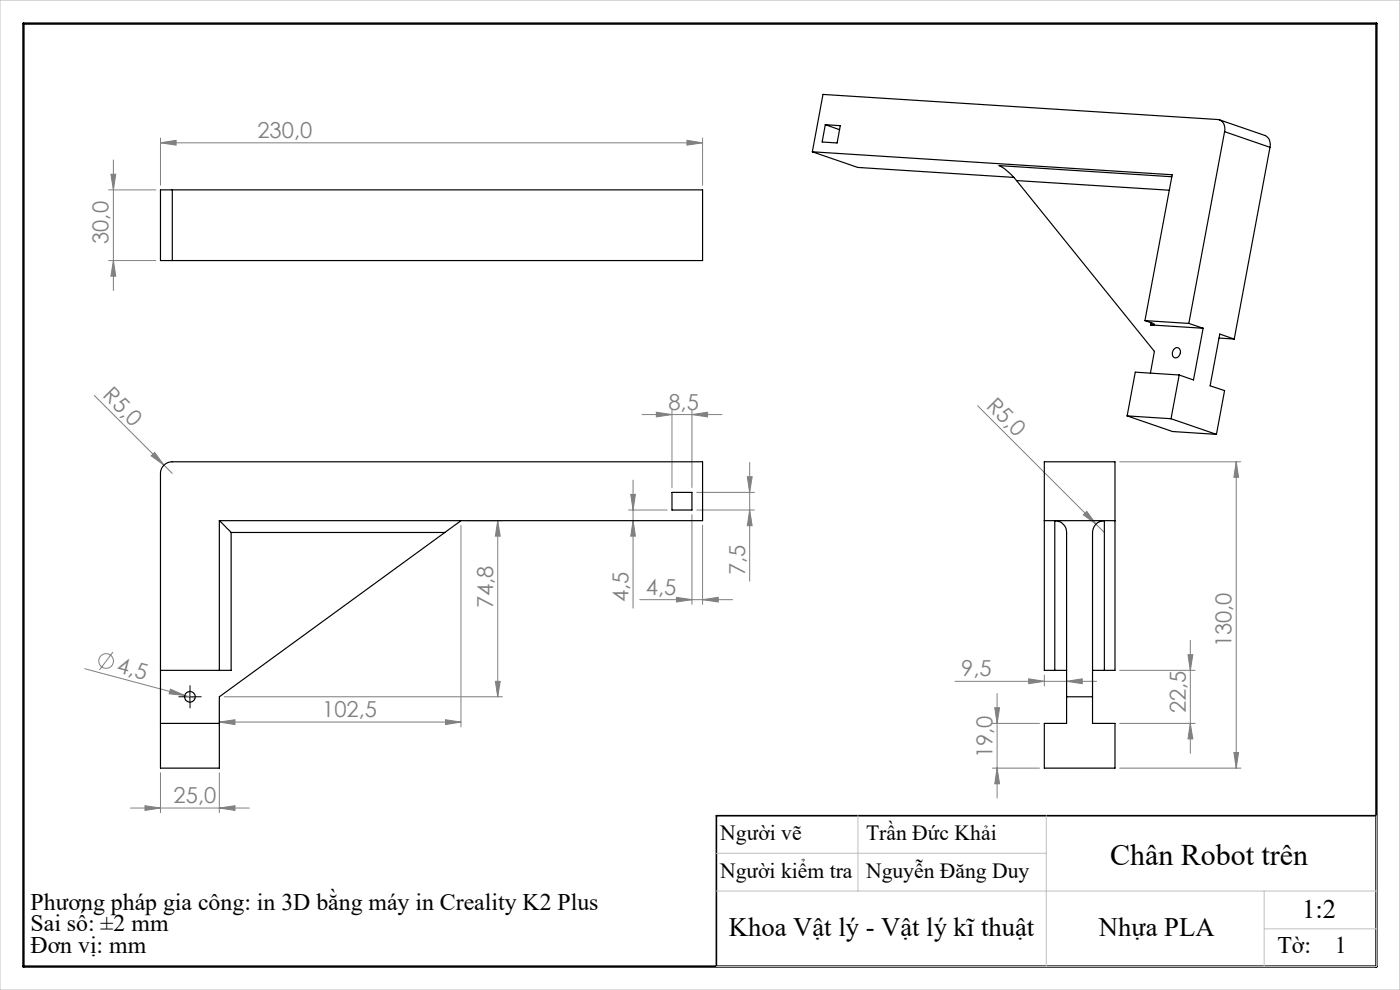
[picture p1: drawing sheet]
<svg xmlns="http://www.w3.org/2000/svg" width="297mm" height="210mm" viewBox="0 0 297 210" stroke-linecap="round" stroke-linejoin="round" font-family="sans-serif">
<g fill="none" stroke="#808080" stroke-width=".21">
<path d="M23.5 37h1.1l-.5 3.3zM24.1 33.9v27.7M34 30.3l3.4-.5v1zM34 29.3v10M34 30.3h115M145.7 29.8l3.3 .5-3.3 .5zM149 29.3v10M23 55.3h10.1M23 40.3h10.1M24.1 55.3l.5 3.3h-1.1zM20 83.9l16.5 16.5M32.1 96.7l.7-.7 2 2.7z"/>
<path d="M136.2 87.9h16.9M139.2 87.4l3.4 .5-3.4 .5zM142.6 87v16.4M146.8 87.9l3.3-.5v1zM146.8 87v16.4M159 98.1v25.2M207.4 86.1l25.1 25.1M237.5 98h25.7M262.3 98v64.9M262.3 98l.4 3.2h-.9zM97.8 111.4v42.8M98.8 110.4h7.8"/>
<path d="M105.6 110.4l.5 3.3h-1zM105.6 110.4v37.4M133.3 108.2h8.2M133.8 104.9h1l-.5 3.3zM134.3 110.4l.5 3.3h-1zM134.3 101.8v27.2M146.8 109.2v19M147.8 104.4h12.3M147.8 108.2h12.3M149 111.4v16.8M158.5 101.1h1.1l-.6 3.3zM159 108.2l.6 3.3h-1.1z"/>
<path d="M230.5 108.5l2 2.7-2.7-2zM232.5 111.2l1.8 1.8M24 138.3l-2.9 3.8M135.7 127.2h19.7M143.5 126.7l3.3 .5-3.3 .5zM149 127.2l3.4-.5v1zM252 138.9h1l-.5 3.3zM252.5 135.8v24M18 141.8l21.2 5.7M36.2 146.2l3 1.3-3.3-.3zM39.2 147.5l2.2 .6M46.5 153.2l3.3-.5v1z"/>
<path d="M46.5 148.8v5.4M46.5 153.2h51.3M47.6 147.8h59M94.5 152.7l3.3 .5-3.3 .5zM105.1 144.5h1l-.5 3.3zM202.6 144.5h30M210.5 153.4h10M211 150.1h1.1l-.6 3.3zM211.5 147.1v22.2M218.2 144l3.3 .5-3.3 .5zM221.5 143.2v2.3M226.3 144.5l3.3-.5v1z"/>
<path d="M237.5 153.4h16M237.5 142.2h16M252.5 153.4l.5 3.3h-1zM261.8 159.6h.9l-.4 3.3zM27.7 171.4h25.2M30.8 170.9l3.2 .5-3.2 .5zM34 163.9v8.5M46.5 171.4l3.3-.5v1zM46.5 163.9v8.5M210.5 162.9h10M211.5 162.9l.6 3.4h-1.1zM237.5 162.9h25.7"/>
<circle cx="22.5" cy="140.2" r="1.56"/>
</g>
<path d="M39.1 147.8h-1.2M40.3 146.5v-1.1M40.3 149v1.2M41.6 147.8h1.1" fill="none" stroke="#000" stroke-width=".21" stroke-dasharray="15.2 1.3 1.3 1.3"/>
<path d="M39.1 147.8h2.5M40.3 146.6v2.5" fill="none" stroke="#000" stroke-width=".21"/>
<path d="M292 173h-140v32" fill="none" stroke="#000" stroke-width=".35"/>
<path d="M5 5h287v200h-287z" fill="none" stroke="#000" stroke-width=".5"/>
<path d="M0 0h297v210h-297zM182 173v16M222 173v32M292 173v32h-140M152 189h140M152 181h70M268.2 189v16M268.2 197h23.8" fill="none" stroke="#c0c0c0" stroke-width=".21"/>
<g fill="#808080">
<path d="M230.5 108.5l2 2.7-2.7-2z"/>
<path d="M32.1 96.7l.7-.7 2 2.7z"/>
<path d="M36.2 146.2l3 1.3-3.3-.3z"/>
<path d="M149 127.2l3.4-.5v1zM143.5 126.7l3.3 .5-3.3 .5zM145.7 29.8l3.3 .5-3.3 .5zM34 30.3l3.4-.5v1z"/>
<path d="M139.2 87.4l3.4 .5-3.4 .5zM146.8 87.9l3.3-.5v1zM46.5 153.2l3.3-.5v1zM94.5 152.7l3.3 .5-3.3 .5zM30.8 170.9l3.2 .5-3.2 .5zM46.5 171.4l3.3-.5v1zM218.2 144l3.3 .5-3.3 .5zM226.3 144.5l3.3-.5v1z"/>
<path d="M211.5 162.9l.6 3.4h-1.1zM211 150.1h1.1l-.6 3.3z"/>
<path d="M105.1 144.5h1l-.5 3.3zM105.6 110.4l.5 3.3h-1zM261.8 159.6h.9l-.4 3.3zM262.3 98l.4 3.2h-.9zM24.1 55.3l.5 3.3h-1.1zM23.5 37h1.1l-.5 3.3z"/>
<path d="M158.5 101.1h1.1l-.6 3.3zM159 108.2l.6 3.3h-1.1zM133.8 104.9h1l-.5 3.3zM134.3 110.4l.5 3.3h-1zM252 138.9h1l-.5 3.3zM252.5 153.4l.5 3.3h-1z"/>
</g>
<g fill="none" stroke="#000" stroke-width=".25">
<path d="M172.3 32.2l76.4 4.9-5.8 30.9M172.3 32.2l9.7 3.3 33.1 2.1M175.1 26.4l3.2 .3-.7 3.6-3.2-.2zM175.1 26.4l3 1.1M215.7 38.3l29.2 36.2-.8 4.7M215.7 38.3l32.3 2M248.6 37.5l-36.7-2.4a12.2 12.2 0 0 1 3.8 3.2M258.7 25.4l9.7 3.3a2.03 2.03 0 0 1 1 2.5M259.8 27.9a1.94 1.94 0 0 0-1.4-2.5l-83.8-5.4-2.3 12.2M259.8 27.9l-7.6 40.7M259.8 27.9l9.6 3.3M269.4 31.2l-7.6 40.7"/>
<path d="M36.5 40.3h-2.5v15h2.5M36.5 40.3h112.5v15h-112.5M36.5 40.3v15M242.9 68l1.7 .6 .3 .3h-.8M242.9 68l9.3 .6M244.1 68.9l11.1 .7M244.2 68.4l-.1 .5M249.2 74a.84 .84 0 0 1 1.1 0 .84 .84 0 0 1 0 1.2 .83 .83 0 0 1-1 .7 .83 .83 0 0 1-.6-1.1zM250.2 79.5l-1.8 9.3M250.2 79.5l-9.4-.6-1.7 9.3M252.2 68.6l3 1M255.2 69.6l-2 11-3-1.1"/>
<path d="M258.6 71.7l3.2 .2M261.8 71.9l-3-1-2.1 10.9 3.1 1.1-1.7 9.2M239.1 88.2l9.6 3.3 9.4 .6M239.1 88.2l9.3 .6M248.4 88.8l9.7 3.3M46.5 110.4h102.5v-12.4h-112.5a2.47 2.47 0 0 0-2.5 2.4v62.5h12.5v-15.1l47.9-34.8M46.5 110.4l2.5 2.6M46.5 110.4v31.8M49 113v29.2h-2.5M49 113h45.4M97.8 110.4l-3.4 2.6M142.6 104.4h4.2v3.8h-4.2z"/>
<path d="M221.5 110.4h15M34 142.2h12.5M34 153.4h12.5M223.8 142.2v-31.8a2.53 2.53 0 0 1 2.5 2.6v40.4h-4.8v9.5h15v-9.5h-4.7v-40.4a2.53 2.53 0 0 1 2.5-2.6v31.8M223.8 142.2h2.5M223.8 142.2h-2.3v-44.2h15v44.2h-2.2M226.3 147.8h5.5M231.8 142.2h2.5"/>
<circle cx="40.3" cy="147.8" r="1.13"/>
</g>
<text font-size="6.3" x="235.5" y="183.5">Chân Robot trên</text>
<g font-size="5.6">
<text x="276.3" y="194.7">1:2</text>
<text x="154.6" y="198.6">Khoa Vật lý - Vật lý kĩ thuật</text>
<text x="233.1" y="198.6">Nhựa PLA</text>
</g>
<g font-size="5">
<text x="6.5" y="193">Phương pháp gia công: in 3D bằng máy in Creality K2 Plus</text>
<text x="6.5" y="197.6">Sai số: ±2 mm</text>
<text x="6.5" y="202.2">Đơn vị: mm</text>
<text x="271" y="202.2">Tờ:</text>
<text x="283.2" y="202.2">1</text>
</g>
<g font-size="4.7" fill="#808080">
<text x="54.6" y="29.2">230,0</text>
<text x="23.1" y="51.7" transform="rotate(-90 23.1 51.7)">30,0</text>
<text x="21.6" y="84.1" transform="rotate(45 21.6 84.1)">R5,0</text>
<text x="141.8" y="86.9">8,5</text>
<text x="209.1" y="86.3" transform="rotate(45 209.1 86.3)">R5,0</text>
<text x="158.1" y="122" transform="rotate(-90 158.1 122)">7,5</text>
<text x="104.6" y="129" transform="rotate(-90 104.6 129)">74,8</text>
<text x="133.3" y="127.7" transform="rotate(-90 133.3 127.7)">4,5</text>
<text x="137" y="126.2">4,5</text>
<text x="261.3" y="137.3" transform="rotate(-90 261.3 137.3)">130,0</text>
<text x="24.6" y="142.5" transform="rotate(15 24.6 142.5)">4,5</text>
<text x="203.9" y="143.5">9,5</text>
<text x="68.4" y="152.1">102,5</text>
<text x="251.5" y="151.3" transform="rotate(-90 251.5 151.3)">22,5</text>
<text x="210.5" y="160.9" transform="rotate(-90 210.5 160.9)">19,0</text>
<text x="36.8" y="170.4">25,0</text>
</g>
<g font-size="4.6">
<text x="152.8" y="178.2">Người vẽ</text>
<text x="183.7" y="178.2">Trần Đức Khải</text>
<text x="152.8" y="186.3">Người kiểm tra</text>
<text x="183.7" y="186.3">Nguyễn Đăng Duy</text>
</g>
</svg>
